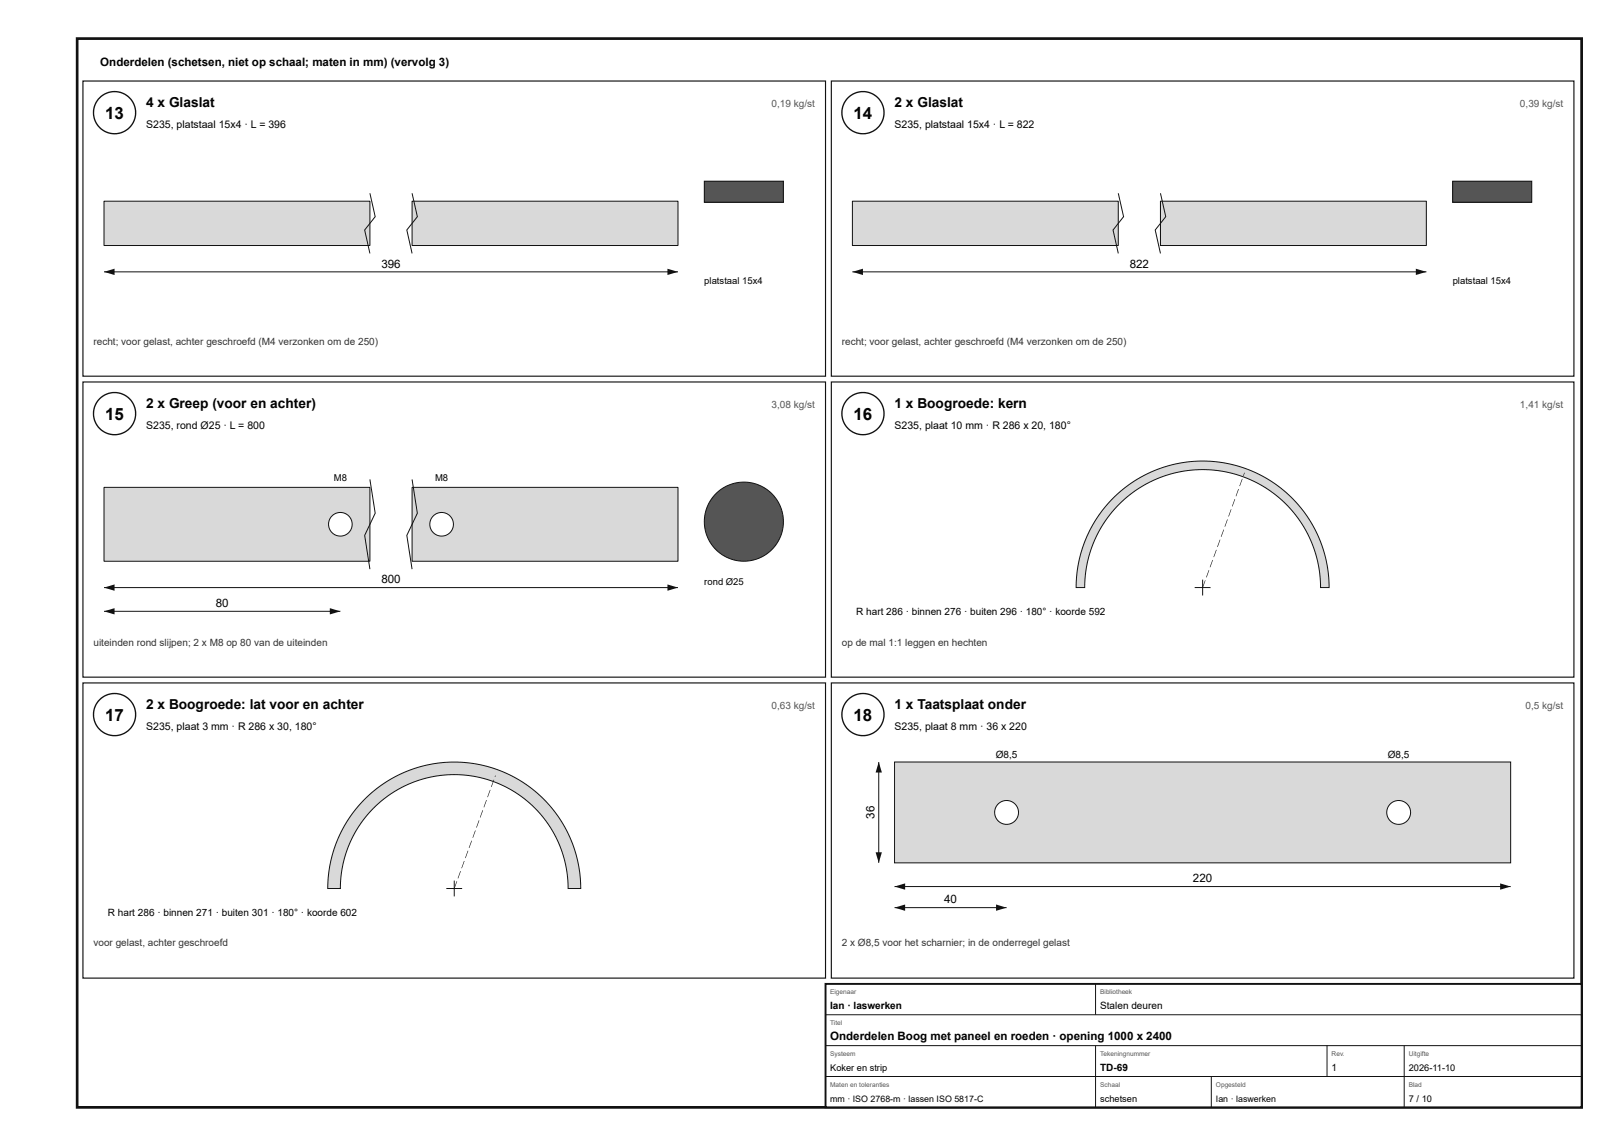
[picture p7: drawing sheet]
<svg xmlns="http://www.w3.org/2000/svg" width="420mm" height="297mm" viewBox="0 0 420 297" stroke-linecap="round" stroke-linejoin="round" font-family="sans-serif">
<path d="M20 10h390v277h-390z" fill="none" stroke="#111" stroke-width=".7" stroke-linecap="butt"/>
<path d="M21.5 21h192.5v76.5h-192.5z" fill="none" stroke="#111" stroke-width=".3"/>
<circle cx="29.7" cy="29.2" r="5.5" fill="#fff"/>
<circle cx="29.7" cy="29.2" r="5.5" fill="none" stroke="#111" stroke-width=".35"/>
<path d="M27 52.1h68.9v11.5h-68.9z" fill="#d7dadc"/>
<path d="M27 52.1h68.9v11.5h-68.9z" fill="none" stroke="#111" stroke-width=".26"/>
<path d="M106.8 52.1h68.9v11.5h-68.9z" fill="#d7dadc"/>
<path d="M95.9 50.1l1.4 6.1-2.8 3.4 1.4 6.1M106.8 52.1h68.9v11.5h-68.9zM106.8 50.1l1.4 6.1-2.7 3.4 1.3 6.1M27 70.5h148.7" fill="none" stroke="#111" stroke-width=".26"/>
<g fill="#111">
<path d="M27 70.5l2.7-.9v1.7z"/>
<path d="M173 69.6l2.7 .9-2.7 .8z"/>
</g>
<path d="M182.6 47h20.5v5.4h-20.5z" fill="#555"/>
<path d="M182.6 47h20.5v5.4h-20.5z" fill="none" stroke="#111" stroke-width=".26"/>
<path d="M215.5 21h192.5v76.5h-192.5z" fill="none" stroke="#111" stroke-width=".3"/>
<circle cx="223.7" cy="29.2" r="5.5" fill="#fff"/>
<circle cx="223.7" cy="29.2" r="5.5" fill="none" stroke="#111" stroke-width=".35"/>
<path d="M221 52.1h68.9v11.5h-68.9z" fill="#d7dadc"/>
<path d="M221 52.1h68.9v11.5h-68.9z" fill="none" stroke="#111" stroke-width=".26"/>
<path d="M300.8 52.1h68.9v11.5h-68.9z" fill="#d7dadc"/>
<path d="M289.9 50.1l1.4 6.1-2.8 3.4 1.4 6.1M300.8 52.1h68.9v11.5h-68.9zM300.8 50.1l1.4 6.1-2.7 3.4 1.3 6.1M221 70.5h148.7" fill="none" stroke="#111" stroke-width=".26"/>
<g fill="#111">
<path d="M221 70.5l2.7-.9v1.7z"/>
<path d="M367 69.6l2.7 .9-2.7 .8z"/>
</g>
<path d="M376.6 47h20.5v5.4h-20.5z" fill="#555"/>
<path d="M376.6 47h20.5v5.4h-20.5z" fill="none" stroke="#111" stroke-width=".26"/>
<path d="M21.5 99h192.5v76.5h-192.5z" fill="none" stroke="#111" stroke-width=".3"/>
<circle cx="29.7" cy="107.2" r="5.5" fill="#fff"/>
<circle cx="29.7" cy="107.2" r="5.5" fill="none" stroke="#111" stroke-width=".35"/>
<path d="M27 126.3h68.9v19.2h-68.9z" fill="#d7dadc"/>
<path d="M27 126.3h68.9v19.2h-68.9z" fill="none" stroke="#111" stroke-width=".26"/>
<path d="M106.8 126.3h68.9v19.2h-68.9z" fill="#d7dadc"/>
<path d="M95.9 124.3l1.4 8.7-2.8 5.8 1.4 8.7M106.8 126.3h68.9v19.2h-68.9zM106.8 124.3l1.4 8.7-2.7 5.8 1.3 8.7M27 152.3h148.7" fill="none" stroke="#111" stroke-width=".26"/>
<g fill="#111">
<path d="M27 152.3l2.7-.8v1.6z"/>
<path d="M173 151.5l2.7 .8-2.7 .8z"/>
</g>
<circle cx="88.2" cy="135.9" r="3.1" fill="#fff"/>
<circle cx="88.2" cy="135.9" r="3.1" fill="none" stroke="#111" stroke-width=".26"/>
<circle cx="114.5" cy="135.9" r="3.1" fill="#fff"/>
<g fill="none" stroke="#111" stroke-width=".26">
<path d="M27 158.4h61.2"/>
<circle cx="114.5" cy="135.9" r="3.1"/>
</g>
<g fill="#111">
<path d="M27 158.4l2.7-.8v1.6z"/>
<path d="M85.5 157.6l2.7 .8-2.7 .8z"/>
</g>
<circle cx="192.8" cy="135.2" r="10.2" fill="#555"/>
<circle cx="192.8" cy="135.2" r="10.2" fill="none" stroke="#111" stroke-width=".26"/>
<path d="M215.5 99h192.5v76.5h-192.5z" fill="none" stroke="#111" stroke-width=".3"/>
<circle cx="223.7" cy="107.2" r="5.5" fill="#fff"/>
<circle cx="223.7" cy="107.2" r="5.5" fill="none" stroke="#111" stroke-width=".35"/>
<path d="M288.6 129.1l3.6-3.2 4.1-2.5 4.4-2 4.7-1.3 4.7-.6 4.9 .1 4.7 .9 4.6 1.5 4.3 2.2 3.9 2.7 3.5 3.4 3 3.8 2.4 4.2 1.7 4.5 1.1 4.7 .3 4.8h-2.2l-.1-3-.5-3.4-.8-2.9-1.1-2.8-1.3-2.7-1.8-2.8-1.8-2.4-2.3-2.4-4.5-3.4-2.6-1.5-2.8-1.2-5.4-1.6-5.6-.5-5.5 .5-5.5 1.6-5 2.5-2.5 1.7-2.3 1.9-2.1 2.1-2 2.7-1.7 2.5-1.4 3-1.1 2.8-.8 2.9-.5 3.4-.1 3h-2.2l.1-3.2 .5-3.2 .8-3.1 1.1-3.1 1.3-2.9 1.7-2.7 1.9-2.6z" fill="#d7dadc"/>
<path d="M288.6 129.1l3.6-3.2 4.1-2.5 4.4-2 4.7-1.3 4.7-.6 4.9 .1 4.7 .9 4.6 1.5 4.3 2.2 3.9 2.7 3.5 3.4 3 3.8 2.4 4.2 1.7 4.5 1.1 4.7 .3 4.8h-2.2l-.1-3-.5-3.4-.8-2.9-1.1-2.8-1.3-2.7-1.8-2.8-1.8-2.4-2.3-2.4-4.5-3.4-2.6-1.5-2.8-1.2-5.4-1.6-5.6-.5-5.5 .5-5.5 1.6-5 2.5-2.5 1.7-2.3 1.9-2.1 2.1-2 2.7-1.7 2.5-1.4 3-1.1 2.8-.8 2.9-.5 3.4-.1 3h-2.2l.1-3.2 .5-3.2 .8-3.1 1.1-3.1 1.3-2.9 1.7-2.7 1.9-2.6zM309.7 152.3h4.1M311.7 150.2v4.1" fill="none" stroke="#111" stroke-width=".26"/>
<path d="M312.4 150.4h.1l-.7 1.9h-.1zM313.3 147.7l.2 .1-.7 1.9-.2-.1zM314.3 145.1l.1 .1-.7 1.8h-.1zM315.2 142.5h.2l-.7 1.9h-.1zM316.2 139.9h.1l-.6 1.9-.2-.1zM317.2 137.2l.1 .1-.7 1.9-.1-.1zM318.1 134.6h.2l-.7 1.9h-.2zM319.1 132h.1l-.7 1.9-.1-.1zM320 129.3l.2 .1-.7 1.9-.1-.1zM321 126.7l.1 .1-.6 1.8h-.2zM322 124.1h.1l-.7 1.9h-.1zM322.5 122.5h.2l-.3 .9-.2-.1z" fill="#111"/>
<path d="M21.5 177h192.5v76.5h-192.5z" fill="none" stroke="#111" stroke-width=".3"/>
<circle cx="29.7" cy="185.2" r="5.5" fill="#fff"/>
<circle cx="29.7" cy="185.2" r="5.5" fill="none" stroke="#111" stroke-width=".35"/>
<path d="M94.6 207.1l3.6-3.1 4.1-2.6 4.4-2 4.7-1.3 4.7-.6 4.9 .2 4.7 .8 4.6 1.5 4.3 2.2 3.9 2.7 3.5 3.4 3 3.8 2.4 4.2 1.7 4.5 1.1 4.7 .3 4.8h-3.2l-.2-3.3-.5-2.8-.7-2.8-1.2-3.1-1.3-2.6-1.7-2.7-1.8-2.3-2.3-2.3-4.4-3.3-4.8-2.4-5.2-1.4-5.5-.5-5.4 .5-5.2 1.4-4.8 2.4-4.4 3.3-2 2.1-2.1 2.5-1.6 2.4-1.4 2.9-1.1 2.7-.8 3.2-.5 2.8-.2 3.3h-3.2l.1-3.2 .5-3.2 .8-3.1 1.1-3.1 1.3-2.9 1.7-2.7 1.9-2.6z" fill="#d7dadc"/>
<path d="M94.6 207.1l3.6-3.1 4.1-2.6 4.4-2 4.7-1.3 4.7-.6 4.9 .2 4.7 .8 4.6 1.5 4.3 2.2 3.9 2.7 3.5 3.4 3 3.8 2.4 4.2 1.7 4.5 1.1 4.7 .3 4.8h-3.2l-.2-3.3-.5-2.8-.7-2.8-1.2-3.1-1.3-2.6-1.7-2.7-1.8-2.3-2.3-2.3-4.4-3.3-4.8-2.4-5.2-1.4-5.5-.5-5.4 .5-5.2 1.4-4.8 2.4-4.4 3.3-2 2.1-2.1 2.5-1.6 2.4-1.4 2.9-1.1 2.7-.8 3.2-.5 2.8-.2 3.3h-3.2l.1-3.2 .5-3.2 .8-3.1 1.1-3.1 1.3-2.9 1.7-2.7 1.9-2.6zM115.7 230.3h4.1M117.7 228.2v4.1" fill="none" stroke="#111" stroke-width=".26"/>
<path d="M118.4 228.4h.1l-.7 1.9h-.1zM119.3 225.7l.2 .1-.7 1.9-.2-.1zM120.3 223.1l.1 .1-.7 1.8h-.1zM121.2 220.5h.2l-.7 1.9h-.1zM122.2 217.9h.1l-.6 1.9-.2-.1zM123.2 215.2l.1 .1-.7 1.9-.1-.1zM124.1 212.6h.2l-.7 1.9h-.2zM125.1 210h.1l-.7 1.9-.1-.1zM126 207.3l.2 .1-.7 1.9-.1-.1zM127 204.7l.1 .1-.6 1.8h-.2zM128 202.1h.1l-.7 1.9-.1-.1zM128.4 201h.1l-.1 .4-.2-.1z" fill="#111"/>
<path d="M215.5 177h192.5v76.5h-192.5z" fill="none" stroke="#111" stroke-width=".3"/>
<circle cx="223.7" cy="185.2" r="5.5" fill="#fff"/>
<circle cx="223.7" cy="185.2" r="5.5" fill="none" stroke="#111" stroke-width=".35"/>
<path d="M231.9 197.5h159.7v26.1h-159.7z" fill="#d7dadc"/>
<path d="M231.9 197.5h159.7v26.1h-159.7z" fill="none" stroke="#111" stroke-width=".26"/>
<circle cx="260.9" cy="210.6" r="3.1" fill="#fff"/>
<circle cx="260.9" cy="210.6" r="3.1" fill="none" stroke="#111" stroke-width=".26"/>
<circle cx="362.6" cy="210.6" r="3.1" fill="#fff"/>
<g fill="none" stroke="#111" stroke-width=".26">
<path d="M231.9 229.8h159.7"/>
<circle cx="362.6" cy="210.6" r="3.1"/>
</g>
<g fill="#111">
<path d="M231.9 229.8l2.7-.9v1.7z"/>
<path d="M388.9 228.9l2.7 .9-2.7 .8z"/>
</g>
<path d="M227.8 197.5v26.1" fill="none" stroke="#111" stroke-width=".26"/>
<g fill="#111">
<path d="M227.8 197.5l.8 2.7h-1.6z"/>
<path d="M227 220.9h1.6l-.8 2.7z"/>
</g>
<path d="M231.9 235.2h29" fill="none" stroke="#111" stroke-width=".26"/>
<g fill="#111">
<path d="M231.9 235.2l2.7-.8v1.7z"/>
<path d="M258.2 234.4l2.7 .8-2.7 .9z"/>
</g>
<path d="M214 255h196v32h-196z" fill="#fff"/>
<path d="M214 255h196v32h-196z" fill="none" stroke="#111" stroke-width=".5"/>
<path d="M284 255v8M214 263h196M214 271h196M214 279h196M284 271v16M314 279v8M344 271v8M364 271v16" fill="none" stroke="#111" stroke-width=".26"/>
<g font-size="4.4">
<text x="27.3" y="30.8">13</text>
<text x="221.3" y="30.8">14</text>
<text x="27.3" y="108.8">15</text>
<text x="221.3" y="108.8">16</text>
<text x="27.3" y="186.8">17</text>
<text x="221.3" y="186.8">18</text>
</g>
<g font-size="3.6">
<text x="37.9" y="27.8">4 x Glaslat</text>
<text x="231.9" y="27.8">2 x Glaslat</text>
<text x="37.9" y="105.8">2 x Greep (voor en achter)</text>
<text x="231.9" y="105.8">1 x Boogroede: kern</text>
<text x="37.9" y="183.8">2 x Boogroede: lat voor en achter</text>
<text x="231.9" y="183.8">1 x Taatsplaat onder</text>
</g>
<g font-size="3">
<text x="26" y="17">Onderdelen (schetsen, niet op schaal; maten in mm) (vervolg 3)</text>
<text x="98.9" y="69.4">396</text>
<text x="292.8" y="69.4">822</text>
<text x="98.9" y="151.2">800</text>
<text x="55.9" y="157.3">80</text>
<text x="226.7" y="212.2" transform="rotate(-90 226.7 212.2)">36</text>
<text x="309.2" y="228.7">220</text>
<text x="244.7" y="234.1">40</text>
<text x="215.2" y="269.6">Onderdelen Boog met paneel en roeden · opening 1000 x 2400</text>
</g>
<g font-size="2.7">
<text x="37.9" y="33.3">S235, platstaal 15x4 · L = 396</text>
<text x="231.9" y="33.3">S235, platstaal 15x4 · L = 822</text>
<text x="37.9" y="111.3">S235, rond Ø25 · L = 800</text>
<text x="231.9" y="111.3">S235, plaat 10 mm · R 286 x 20, 180°</text>
<text x="37.9" y="189.3">S235, plaat 3 mm · R 286 x 30, 180°</text>
<text x="231.9" y="189.3">S235, plaat 8 mm · 36 x 220</text>
</g>
<g font-size="2.6" fill="#555">
<text x="200" y="27.8">0,19 kg/st</text>
<text x="394" y="27.8">0,39 kg/st</text>
<text x="200" y="105.8">3,08 kg/st</text>
<text x="394" y="105.8">1,41 kg/st</text>
<text x="200" y="183.8">0,63 kg/st</text>
<text x="395.5" y="183.8">0,5 kg/st</text>
</g>
<g font-size="2.6" fill="#333">
<text x="24.2" y="89.3">recht; voor gelast, achter geschroefd (M4 verzonken om de 250)</text>
<text x="218.2" y="89.3">recht; voor gelast, achter geschroefd (M4 verzonken om de 250)</text>
<text x="24.2" y="167.3">uiteinden rond slijpen; 2 x M8 op 80 van de uiteinden</text>
<text x="218.2" y="167.3">op de mal 1:1 leggen en hechten</text>
<text x="24.2" y="245.3">voor gelast, achter geschroefd</text>
<text x="218.2" y="245.3">2 x Ø8,5 voor het scharnier; in de onderregel gelast</text>
</g>
<g font-size="2.6">
<text x="222" y="159.5">R hart 286 · binnen 276 · buiten 296 · 180° · koorde 592</text>
<text x="258.1" y="196.4">Ø8,5</text>
<text x="359.8" y="196.4">Ø8,5</text>
<text x="28" y="237.5">R hart 286 · binnen 271 · buiten 301 · 180° · koorde 602</text>
<text x="215.2" y="261.6">Ian · laswerken</text>
<text x="285.2" y="261.6">Stalen deuren</text>
<text x="285.2" y="277.6">TD-69</text>
<text x="345.2" y="277.6">1</text>
</g>
<g font-size="2.5">
<text x="182.6" y="73.6">platstaal 15x4</text>
<text x="376.6" y="73.6">platstaal 15x4</text>
<text x="86.5" y="124.7">M8</text>
<text x="112.8" y="124.7">M8</text>
<text x="182.6" y="151.6">rond Ø25</text>
</g>
<g font-size="2.4">
<text x="215.2" y="277.6">Koker en strip</text>
<text x="365.2" y="277.6">2026-11-10</text>
<text x="285.2" y="285.6">schetsen</text>
<text x="365.2" y="285.6">7 / 10</text>
</g>
<g font-size="2.3">
<text x="215.2" y="285.6">mm · ISO 2768-m · lassen ISO 5817-C</text>
<text x="315.2" y="285.6">Ian · laswerken</text>
</g>
<g font-size="1.7" fill="#555">
<text x="215.2" y="257.6">Eigenaar</text>
<text x="285.2" y="257.6">Bibliotheek</text>
<text x="215.2" y="265.6">Titel</text>
<text x="215.2" y="273.6">Systeem</text>
<text x="285.2" y="273.6">Tekeningnummer</text>
<text x="345.2" y="273.6">Rev.</text>
<text x="365.2" y="273.6">Uitgifte</text>
<text x="215.2" y="281.6">Maten en toleranties</text>
<text x="285.2" y="281.6">Schaal</text>
<text x="315.2" y="281.6">Opgesteld</text>
<text x="365.2" y="281.6">Blad</text>
</g>
</svg>
